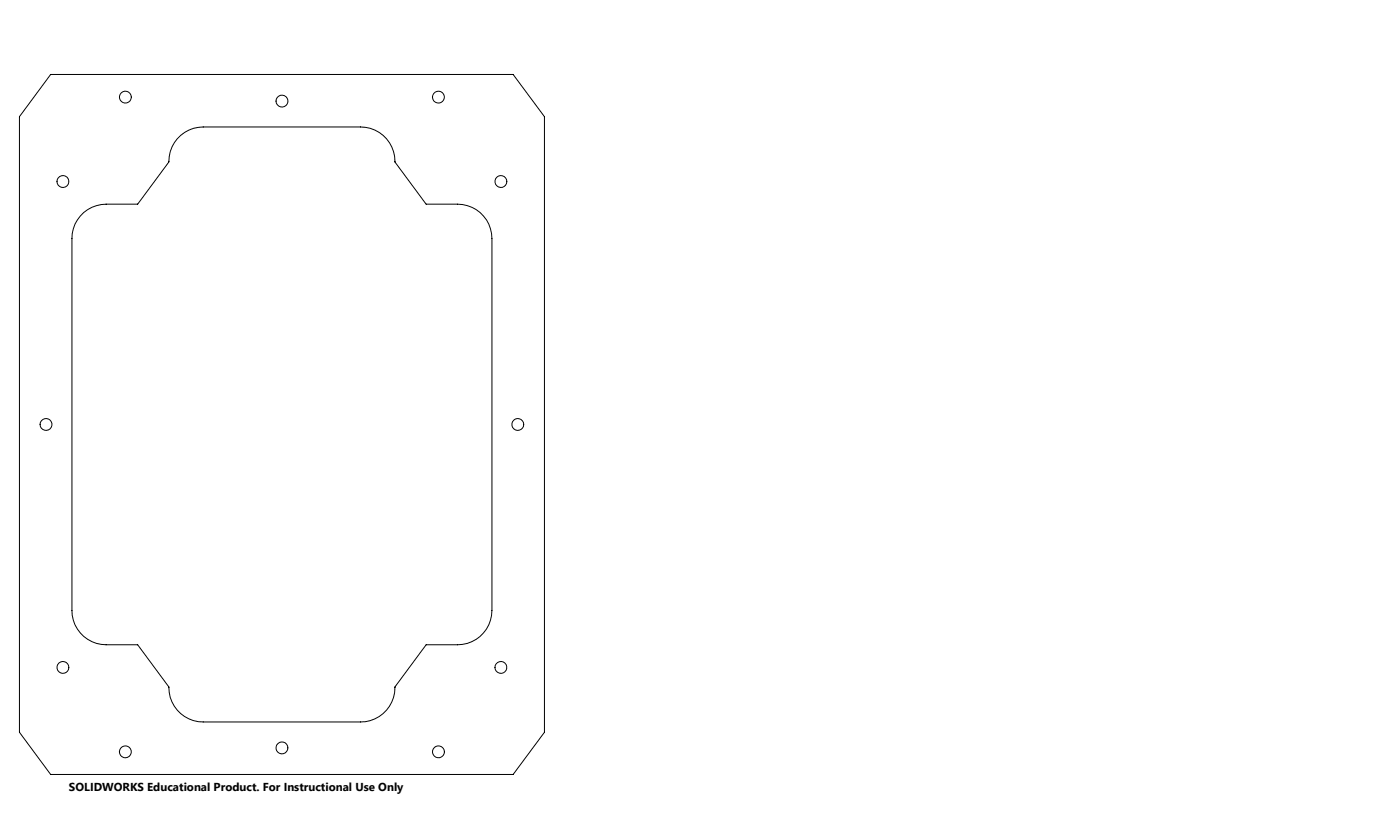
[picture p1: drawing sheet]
<svg xmlns="http://www.w3.org/2000/svg" width="508mm" height="305mm" viewBox="0 0 508 305" stroke-linecap="round" stroke-linejoin="round" font-family="sans-serif">
<g fill="none" stroke="#000" stroke-width=".36">
<path d="M18.4 27h167.8l11.4 15.3v223.4l-11.4 15.3h-167.8l-11.3-15.3v-223.4zM30.4 77.1a12.7 12.7 0 0 1 8.1-3h11.5l11.3-15.3a12.5 12.5 0 0 1 12.4-12.7h57.1a12.5 12.5 0 0 1 12.5 12.7l11.3 15.3h11.5a12.4 12.4 0 0 1 12.4 12.4v135a12.5 12.5 0 0 1-12.4 12.5h-11.5l-11.3 15.3a12.5 12.5 0 0 1-12.5 12.7h-57.1a12.5 12.5 0 0 1-12.4-12.7l-11.3-15.3h-11.5a12.4 12.4 0 0 1-12.4-12.5v-135a12.3 12.3 0 0 1 4.3-9.4z"/>
<circle cx="45.5" cy="35.2" r="2.16"/>
<circle cx="102.3" cy="36.7" r="2.16"/>
<circle cx="159.1" cy="35.2" r="2.16"/>
<circle cx="22.8" cy="65.9" r="2.16"/>
<circle cx="181.7" cy="65.9" r="2.15"/>
<circle cx="16.7" cy="154" r="2.16"/>
<circle cx="187.9" cy="154" r="2.15"/>
<circle cx="22.8" cy="242.2" r="2.15"/>
<circle cx="181.8" cy="242.2" r="2.15"/>
<circle cx="45.5" cy="272.8" r="2.16"/>
<circle cx="102.3" cy="271.4" r="2.16"/>
<circle cx="159.1" cy="272.8" r="2.16"/>
</g>
<text font-size="4.2" x="25" y="287.2">SOLIDWORKS Educational Product. For Instructional Use Only</text>
</svg>
